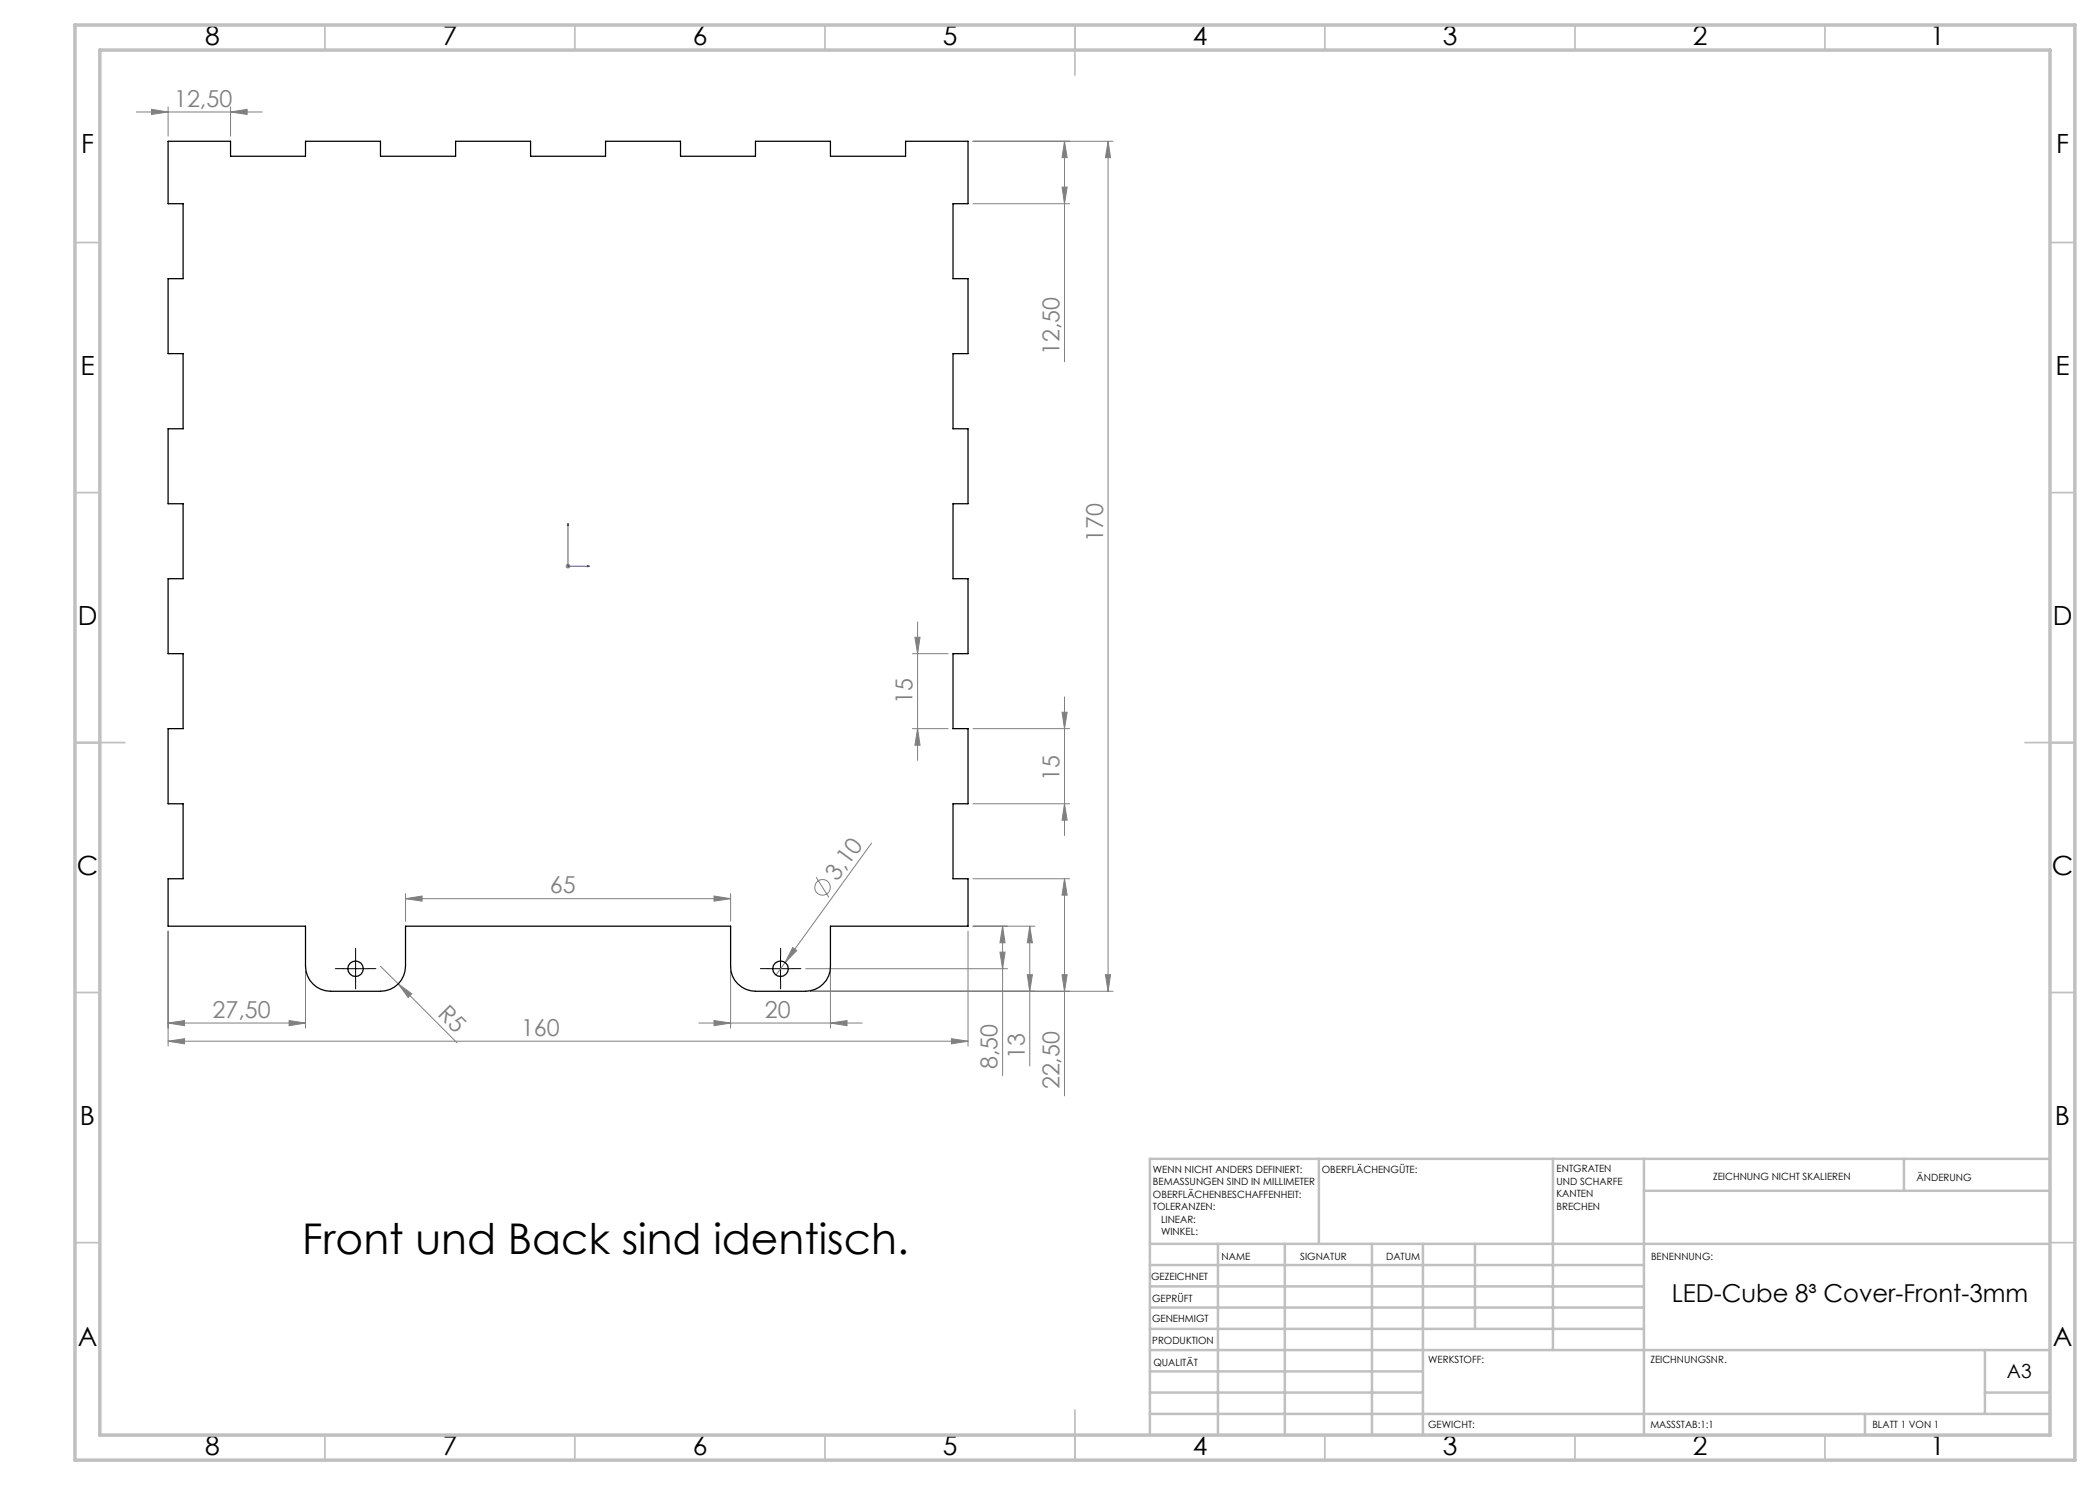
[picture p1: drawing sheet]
<svg xmlns="http://www.w3.org/2000/svg" width="420mm" height="297mm" viewBox="0 0 420 297" stroke-linecap="round" stroke-linejoin="round" font-family="sans-serif">
<g fill="none" stroke="#808080" stroke-width=".2">
<path d="M27.3 22.4h25.2M30.3 21.9l3.3 .5-3.3 .5zM33.6 21.4v5.8M46.1 22.4l3.3-.5v1zM46.1 21.4v5.8M194.6 28.3h28M212.4 37.4h1l-.5 3.3zM212.9 28.3l.5 3.2h-1zM212.9 28.3v44.1M221.6 28.3l.5 3.2h-1zM221.6 28.3v170M194.6 40.7h19.3"/>
<path d="M113.1 113.2h1M113.2 112.9l.7 .7M113.6 112.7v1M113.9 112.9l-.7 .7M182.5 130.7h7.1M183 127.5h1l-.5 3.2zM183.5 124.4v27.7M212.9 139.4v27.7M182.5 145.7h7.1M183.5 145.7l.5 3.3h-1zM194.6 145.7h19.3M212.4 142.4h1l-.5 3.3z"/>
<path d="M81.1 179.7l3.3-.5v1zM81.1 178.7v5.6M81.1 179.7h65M142.8 179.2l3.3 .5-3.3 .5zM146.1 178.7v5.6M163.2 175.4l2.6 4.1M174.3 168.6l-17.3 23.9M194.6 175.8h19.3M194.6 160.8h19.3M212.9 175.8l.5 3.2h-1zM212.9 160.8l.5 3.2h-1zM212.9 175.8v43.4"/>
<path d="M33.6 186.2v23M61.1 194.2v11.4M76.1 193.2l3.6 3.6M79.7 196.8l2.6 2-.7 .7zM79.7 196.8l11.7 11.8M146.1 194.2v11.4M157 192.5l-1.8 2.5M158.5 189.5l.8 .6-2.3 2.4zM161.1 193.7h40.4M162.1 198.3h60.5M166.1 194.2v11.4M193.6 186.2v23"/>
<path d="M194.6 185.2h12.4M200 190.4h1l-.5 3.3zM200.5 185.2l.5 3.4h-1zM200.5 185.2v29.9M205.5 194.9h1l-.5 3.4zM206 185.2l.5 3.4h-1zM206 185.2v28M212.4 194.9h1l-.5 3.4zM221.1 194.9h1l-.5 3.4zM33.6 204.6l3.3-.5v1zM33.6 208.2l3.3-.5v1.1zM33.6 204.6h27.5"/>
<path d="M33.6 208.2h160M57.8 204.1l3.3 .5-3.3 .5zM139.8 204.6h32.6M142.8 204.1l3.3 .5-3.3 .5zM166.1 204.6l3.3-.5v1zM190.3 207.7l3.3 .5-3.3 .6z"/>
<circle cx="164.5" cy="177.5" r="1.55"/>
</g>
<path d="M113.6 104.7v8.5h4.3M113.6 104.7l.1 .4h-.2zM117.5 113.1l.4 .1-.4 .1z" fill="none" stroke="#00f" stroke-width=".2"/>
<path d="M68.6 193.7h-1.5M71.1 191.2v-1.5M71.1 196.2v1.6M73.6 193.7h1.6M153.6 193.7h-1.5M156.1 191.2v-1.5M156.1 196.2v1.6M158.6 193.7h1.6" fill="none" stroke="#000" stroke-width=".2" stroke-dasharray="15.2 1.3 1.3 1.3"/>
<path d="M68.6 193.7h5M71.1 191.2v5M153.6 193.7h5M156.1 191.2v5" fill="none" stroke="#000" stroke-width=".2"/>
<g fill="none" stroke="#c0c0c0" stroke-width=".35">
<path d="M65 5v5M115 5v5M165 5v5M215 5v10M265 5v5M315 5v5M365 5v5M15 48.5h5M410 48.5h5M15 98.5h5M410 98.5h5M15 148.5h10"/>
<path d="M405 148.5h10M15 198.5h5M410 198.5h5M15 248.5h5M410 248.5h5M65 287v5M115 287v5M165 287v5M215 282v10M265 287v5M315 287v5M365 287v5"/>
</g>
<g fill="none" stroke="#c0c0c0" stroke-width=".5">
<path d="M263.8 231.8v17M310.6 231.8v38.2M328.8 231.8v55.2M328.8 238.2h81.2M380.8 231.8v6.4M410 231.8h-180v55.2M230 248.8h180M230 257.3h98.8M230 253h98.8M243.6 248.8v38.2M257 248.8v38.2M274.4 248.8v38.2"/>
<path d="M284.6 248.8v38.2M295 248.8v17M230 265.8h98.8M230 261.5h98.8M230 278.5h54.6M230 274.3h54.6M230 270h180M397 278.5h13M397 270v12.8M230 282.8h180M373 282.8v4.2"/>
</g>
<path d="M15 5h400v287h-400zM20 10h390v277h-390z" fill="none" stroke="#c0c0c0" stroke-width=".7"/>
<path d="M117.5 113.1l.4 .1-.4 .1zM113.6 104.7l.1 .4h-.2z" fill="#00f"/>
<g fill="#808080">
<path d="M158.5 189.5l.8 .6-2.3 2.4z"/>
<path d="M79.7 196.8l2.6 2-.7 .7z"/>
<path d="M46.1 22.4l3.3-.5v1zM30.3 21.9l3.3 .5-3.3 .5z"/>
<path d="M33.6 204.6l3.3-.5v1zM57.8 204.1l3.3 .5-3.3 .5zM81.1 179.7l3.3-.5v1zM142.8 179.2l3.3 .5-3.3 .5zM33.6 208.2l3.3-.5v1.1zM190.3 207.7l3.3 .5-3.3 .6zM142.8 204.1l3.3 .5-3.3 .5zM166.1 204.6l3.3-.5v1z"/>
<path d="M205.5 194.9h1l-.5 3.4zM206 185.2l.5 3.4h-1zM212.4 194.9h1l-.5 3.4zM212.9 175.8l.5 3.2h-1zM212.9 160.8l.5 3.2h-1zM212.4 142.4h1l-.5 3.3zM183.5 145.7l.5 3.3h-1zM183 127.5h1l-.5 3.2zM221.1 194.9h1l-.5 3.4zM221.6 28.3l.5 3.2h-1zM212.4 37.4h1l-.5 3.3zM212.9 28.3l.5 3.2h-1zM200 190.4h1l-.5 3.3zM200.5 185.2l.5 3.4h-1z"/>
</g>
<g fill="none" stroke="#000" stroke-width=".25">
<path d="M33.6 28.3h12.5v3h15v-3h15v3h15v-3h15v3h15v-3h15v3h15v-3h15v3h15v-3h12.5v12.4h-3v15h3v15h-3v15.1h3v14.9h-3v15h3v15h-3v15h3v15.1h-3v15h3v9.4h-27.5v8a5 5 0 0 1-5 5.1h-10a5 5 0 0 1-5-5.1v-8h-65v8a5 5 0 0 1-5 5.1h-10a5.1 5.1 0 0 1-5-5.1v-8h-27.5v-9.4h3v-15h-3v-15.1h3v-15h-3v-15h3v-15h-3v-14.9h3v-15.1h-3v-15h3v-15h-3z"/>
<circle cx="71.1" cy="193.8" r="1.54"/>
<circle cx="156.1" cy="193.8" r="1.54"/>
</g>
<text font-size="8.5" x="60.4" y="250.9">Front und Back sind identisch.</text>
<g font-size="5.3">
<text x="41" y="8.9">8</text>
<text x="88.5" y="8.9">7</text>
<text x="138.5" y="8.9">6</text>
<text x="188.5" y="8.9">5</text>
<text x="238.5" y="8.9">4</text>
<text x="288.5" y="8.9">3</text>
<text x="338.5" y="8.9">2</text>
<text x="386" y="8.9">1</text>
<text x="16.2" y="30.7">F</text>
<text x="411.2" y="30.7">F</text>
<text x="16.1" y="74.9">E</text>
<text x="411.1" y="74.9">E</text>
<text x="15.5" y="124.9">D</text>
<text x="410.5" y="124.9">D</text>
<text x="15.4" y="174.9">C</text>
<text x="410.4" y="174.9">C</text>
<text x="16" y="224.9">B</text>
<text x="411" y="224.9">B</text>
<text x="15.5" y="269.2">A</text>
<text x="410.5" y="269.2">A</text>
<text x="41" y="290.9">8</text>
<text x="88.5" y="290.9">7</text>
<text x="138.5" y="290.9">6</text>
<text x="188.5" y="290.9">5</text>
<text x="238.5" y="290.9">4</text>
<text x="288.5" y="290.9">3</text>
<text x="338.5" y="290.9">2</text>
<text x="386" y="290.9">1</text>
</g>
<text font-size="4.9" x="334.4" y="260.4">LED-Cube 8³ Cover-Front-3mm</text>
<g font-size="4.7" fill="#808080">
<text x="34.8" y="21.4">12,50</text>
<text x="211.9" y="71" transform="rotate(-90 211.9 71)">12,50</text>
<text x="220.6" y="108.3" transform="rotate(-90 220.6 108.3)">170</text>
<text x="182.5" y="140.9" transform="rotate(-90 182.5 140.9)">15</text>
<text x="211.9" y="156.1" transform="rotate(-90 211.9 156.1)">15</text>
<text x="110" y="178.7">65</text>
<text x="167.4" y="176.4" transform="rotate(-54 167.4 176.4)">3,10</text>
<text x="42.5" y="203.6">27,50</text>
<text x="87.4" y="203.1" transform="rotate(45 87.4 203.1)">R5</text>
<text x="153" y="203.6">20</text>
<text x="104.2" y="207.2">160</text>
<text x="199.5" y="213.8" transform="rotate(-90 199.5 213.8)">8,50</text>
<text x="205" y="211.9" transform="rotate(-90 205 211.9)">13</text>
<text x="211.9" y="217.9" transform="rotate(-90 211.9 217.9)">22,50</text>
</g>
<text font-size="3.9" x="401.4" y="275.6">A3</text>
<g font-size="2">
<text x="230.6" y="234.6">WENN NICHT ANDERS DEFINIERT:</text>
<text x="230.6" y="237.1">BEMASSUNGEN SIND IN MILLIMETER</text>
<text x="230.6" y="239.6">OBERFLÄCHENBESCHAFFENHEIT:</text>
<text x="264.4" y="234.6">OBERFLÄCHENGÜTE:</text>
<text x="311.3" y="234.5">ENTGRATEN</text>
<text x="311.3" y="237">UND SCHARFE</text>
<text x="311.3" y="239.5">KANTEN</text>
<text x="342.6" y="236">ZEICHNUNG NICHT SKALIEREN</text>
<text x="383.3" y="236.2">ÄNDERUNG</text>
<text x="230.6" y="242.1">TOLERANZEN:</text>
<text x="232.2" y="244.6">LINEAR:</text>
<text x="311.3" y="242">BRECHEN</text>
<text x="232.2" y="247.1">WINKEL:</text>
<text x="244.3" y="252">NAME</text>
<text x="260" y="251.9">SIGNATUR</text>
<text x="277.2" y="251.9">DATUM</text>
<text x="330.2" y="251.9">BENENNUNG:</text>
<text x="230.2" y="256.1">GEZEICHNET</text>
<text x="230.4" y="260.3">GEPRÜFT</text>
<text x="230.4" y="264.4">GENEHMIGT</text>
<text x="230.5" y="268.8">PRODUKTION</text>
<text x="230.7" y="273.1">QUALITÄT</text>
<text x="285.6" y="272.5">WERKSTOFF:</text>
<text x="330.1" y="272.5">ZEICHNUNGSNR.</text>
<text x="285.6" y="285.5">GEWICHT:</text>
<text x="330.1" y="285.6">MASSSTAB:1:1</text>
<text x="374.5" y="285.6">BLATT 1 VON 1</text>
</g>
</svg>
